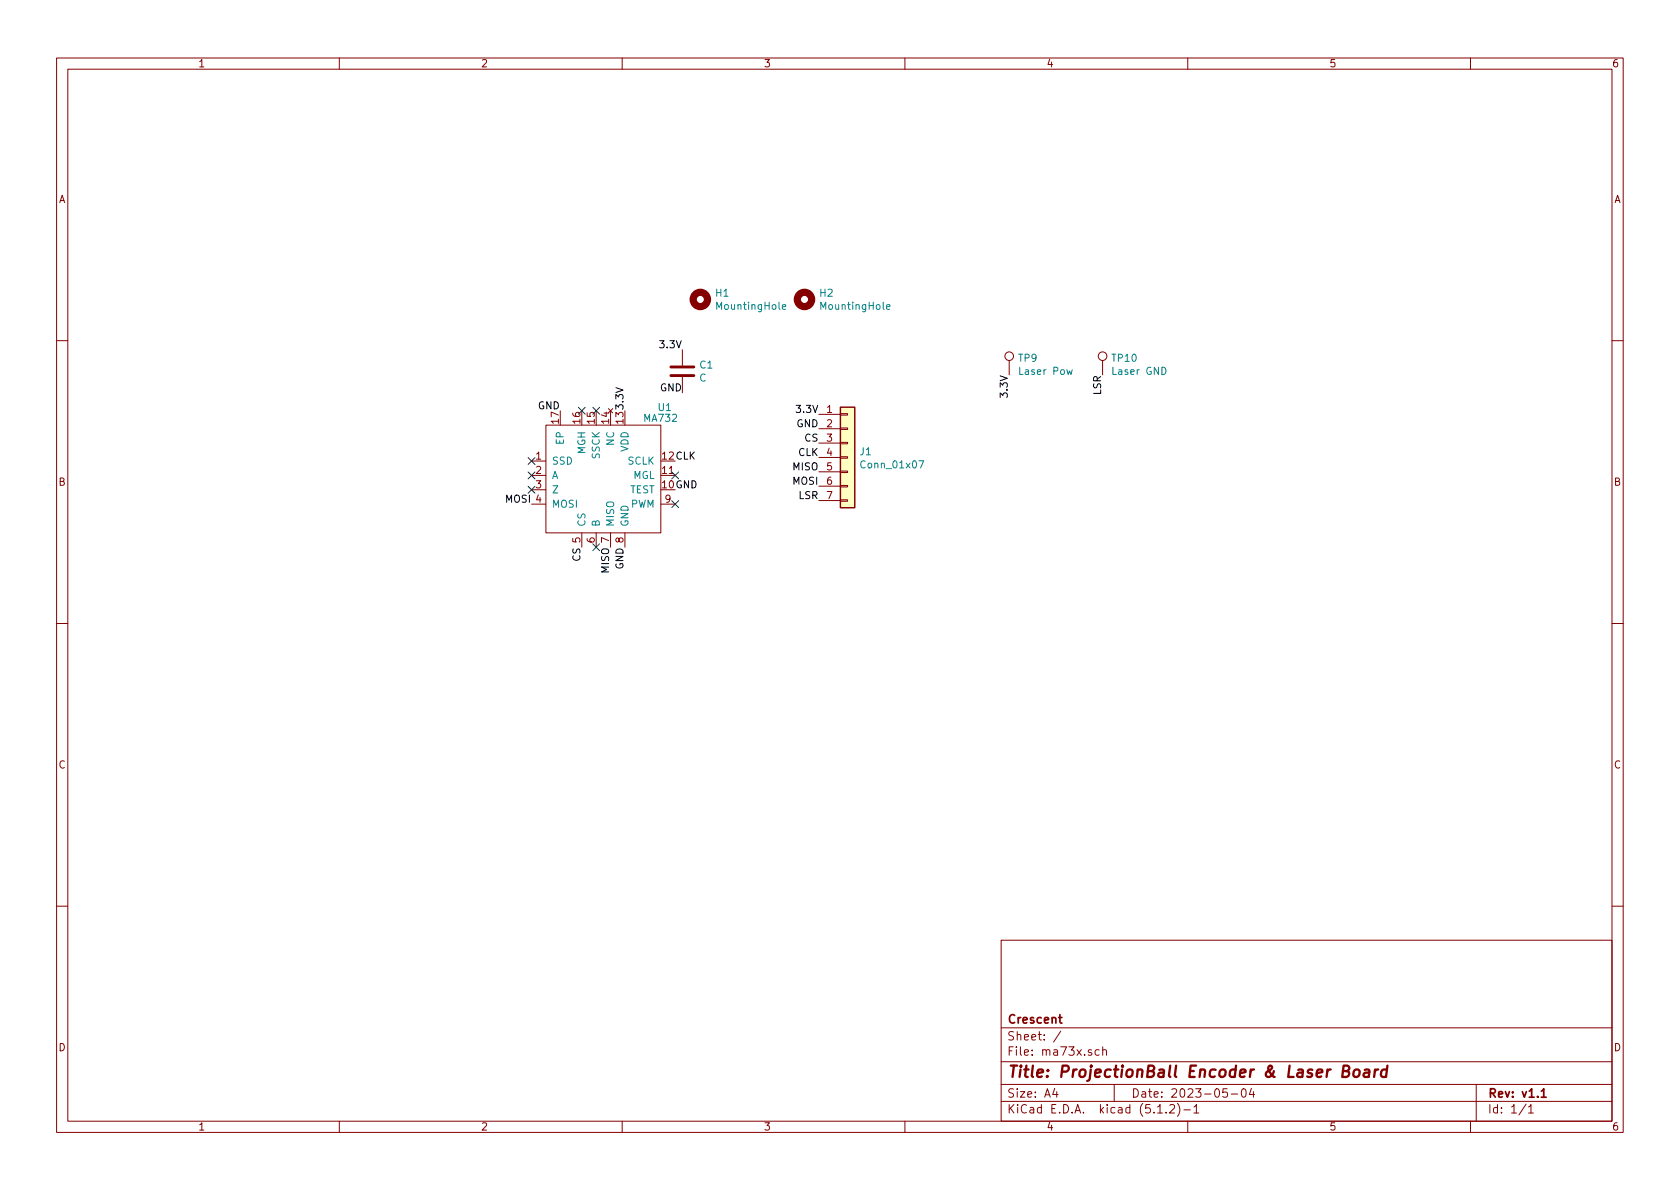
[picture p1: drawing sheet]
<svg xmlns="http://www.w3.org/2000/svg" width="297mm" height="210mm" viewBox="0 0 297 210" stroke-linecap="round" stroke-linejoin="round" font-family="sans-serif">
<g fill="none" stroke="#840000" stroke-width=".18">
<path d="M10 10.3h277v189.9h-277zM12 12.2h273v186.1h-273zM60 10.3v1.9M110 10.3v1.9M160 10.3v1.9M210 10.3v1.9M260 10.3v1.9M10 60.2h2M96.5 75.2h20.3v19h-20.3zM107.6 72.3l.7 .7M108.3 72.3l-.7 .7M120.6 61.8v2.8"/>
<path d="M120.6 66.7v2.8M144.8 73.3h3.8M144.8 75.8h3.8M144.8 78.4h3.8M148.6 78.2h1.3v.3h-1.3zM148.6 75.7h1.3v.2h-1.3zM148.6 73.1h1.3v.3h-1.3zM178.4 63.7v2.6M194.9 63.7v2.6M285 60.2h2M94 81.5h2.5M94 84.1h2.5"/>
<path d="M94 86.6h2.5M94 89.1h2.5M102.9 94.2v2.6M105.4 94.2v2.6M107.9 94.2v2.6M110.5 94.2v2.6M116.8 89.1h2.6M144.8 80.9h3.8M144.8 83.4h3.8M144.8 86h3.8M144.8 88.5h3.8M148.6 88.4h1.3v.2h-1.3z"/>
<path d="M148.6 85.8h1.3v.3h-1.3zM148.6 83.3h1.3v.3h-1.3zM148.6 80.8h1.3v.2h-1.3zM10 110.3h2M285 110.3h2M10 160.2h2M177 166.3h108v32h-108zM285 160.2h2M60 198.3v1.9M110 198.3v1.9M160 198.3v1.9M177 194.8h108"/>
<path d="M177 191.8h108M177 187.8h108M177 181.8h108M186.5 192.5l-.4 1h1M186.8 193v1M187.6 182.3l-1.3 2M194.3 185.7l-.4-.1-.3 .3 .1 .6 .2 .1 .4-.1M195 185.7a.37 .37 0 0 1 .6 .1v.8M195 185.1v1.5M197 191.8v3M204.7 196.8h.8M206.2 196.7v.1"/>
<path d="M206.8 195.5l.2-.2h.4l.2 .2 .1 .3-.1 .2-.8 .8h.9M208.2 195.1a1.71 1.71 0 0 1 0 2.3M209.3 196.3h1.2M210 198.3v1.9M211.1 195.8l.4-.5v1.5M211.1 196.8h.9M217 192.5h-.7l-.1 .7 .2-.1 .5 .1 .1 .2v.5l-.2 .1-.6-.1M217.7 193.5h1.1M219.6 192.7l.4-.2a.94 .94 0 0 1 0 1.5 .82 .82 0 0 1-.4-1.3zM221.3 192.5l-.4 1h.9M221.6 193v1M260 198.3v1.9"/>
<path d="M261 191.8v6.5M269.8 195.2l-1.2 2M270.3 195.8l.4-.5v1.5M270.3 196.8h.8"/>
<circle cx="178.4" cy="63" r=".76"/>
<circle cx="194.9" cy="63" r=".76"/>
</g>
<path d="M187.2 179.9h.6M187.4 179.4v1.3l.4 .2M272.5 193l.4-.5v1.5M272.5 194h.9" fill="none" stroke="#840000" stroke-width=".3"/>
<path d="M237.4 189.4l.9-.1a.46 .46 0 0 0 .3-.5 .46 .46 0 0 0-.4-.4h-.6l-.3 2h.8a.53 .53 0 0 0 .4-.5 .53 .53 0 0 0-.4-.5M239.5 189.3a.54 .54 0 0 1 .5-.2 .54 .54 0 0 1 .4 .4l-.1 .6a.56 .56 0 0 1-.5 .4 .56 .56 0 0 1-.5-.4zM241.3 189.2h.8l-.1 1.2M242.1 189.6l-.7 .1a.4 .4 0 0 0-.3 .3 .4 .4 0 0 0 .2 .4l.7-.1M243.1 189.1l-.1 1.3M243.7 189.1a.54 .54 0 0 0-.6 .4M245.2 189.2a.68 .68 0 0 0-1 .3l-.1 .6 .2 .2 .2 .1 .6-.1M245.3 188.4l-.2 2" fill="none" stroke="#840000" stroke-width=".41"/>
<path d="M118.6 66.4h4.1M118.6 64.9h4.1" fill="none" stroke="#840000" stroke-width=".51"/>
<g fill="none" stroke="#840000" stroke-width="1.3">
<circle cx="123.8" cy="53" r="1.27"/>
<circle cx="142.2" cy="53" r="1.27"/>
</g>
<path d="M138.3 54.3l.6-.1v-.3h-.4l-.2 .1 .1 .7h.5M156.7 54.3l.7-.1-.1-.3h-.4l-.2 .1 .1 .7h.5M188.6 65.4l.3 .8 .2-.6 .3 .6 .2-.8M162.5 81.5h.8l-.5 1.2" fill="none" stroke="#008484" stroke-width=".18"/>
<path d="M148.6 72h2.5v17.8h-2.5z" fill="#ffffc2" stroke="#ffffc2" stroke-width=".18"/>
<path d="M148.6 72h2.5v17.8h-2.5z" fill="none" stroke="#840000" stroke-width=".25"/>
<g fill="none" stroke="#000084" stroke-width=".18">
<path d="M102.3 72l1.2 1.2M103.5 72l-1.2 1.2M104.8 72l1.2 1.2M106 72l-1.2 1.2M93.4 86l1.2 1.2M93.4 83.5l1.2 1.2M93.4 80.9l1.2 1.2M94.6 80.9l-1.2 1.2M94.6 83.5l-1.2 1.2M94.6 86l-1.2 1.2M104.8 96.2l1.2 1.2M106 96.2l-1.2 1.2"/>
<path d="M118.8 83.5l1.2 1.2M118.8 88.5l1.2 1.3M120 83.5l-1.2 1.2M120 88.5l-1.2 1.3"/>
</g>
<text font-size="2.8" fill="#840000" x="178" y="190.5">Title: ProjectionBall Encoder &amp; Laser Board</text>
<g font-size="2.1" fill="#840000">
<text x="178" y="184">Sheet: /</text>
<text x="178" y="181">Crescent</text>
<text x="178" y="186.7">File: ma73x.sch</text>
<text x="178" y="196.9">KiCad E.D.A. kicad (5.1.2)-1</text>
<text x="178" y="194.1">Size: A4</text>
<text x="200" y="194.1">Date: 2023-05-04</text>
<text x="263" y="194.1">Rev: v1.1</text>
<text x="263" y="196.9">Id: 1/1</text>
</g>
<g font-size="1.8" fill="#840000">
<text x="35" y="11.9">1</text>
<text x="85" y="11.9">2</text>
<text x="135" y="11.9">3</text>
<text x="185" y="11.9">4</text>
<text x="235" y="11.9">5</text>
<text x="285" y="11.9">6</text>
<text x="10.4" y="35.9">A</text>
<text x="285.4" y="35.9">A</text>
<text x="98.8" y="74.9" transform="rotate(-90 98.8 74.9)">17</text>
<text x="102.6" y="74.9" transform="rotate(-90 102.6 74.9)">16</text>
<text x="105.2" y="74.9" transform="rotate(-90 105.2 74.9)">15</text>
<text x="107.7" y="74.9" transform="rotate(-90 107.7 74.9)">14</text>
<text x="146.2" y="73">1</text>
<text x="146.2" y="75.6">2</text>
<text x="94.8" y="81.3">1</text>
<text x="94.8" y="83.8">2</text>
<text x="117.1" y="83.8">11</text>
<text x="146.2" y="78.1">3</text>
<text x="146.2" y="80.6">4</text>
<text x="146.2" y="83.2">5</text>
<text x="10.4" y="85.9">B</text>
<text x="94.8" y="86.4">3</text>
<text x="117.6" y="88.9">9</text>
<text x="146.2" y="85.7">6</text>
<text x="146.2" y="88.3">7</text>
<text x="285.4" y="85.9">B</text>
<text x="105.2" y="96" transform="rotate(-90 105.2 96)">6</text>
<text x="10.4" y="135.9">C</text>
<text x="285.4" y="135.9">C</text>
<text x="10.4" y="185.9">D</text>
<text x="285.4" y="185.9">D</text>
<text x="35" y="199.9">1</text>
<text x="85" y="199.9">2</text>
<text x="135" y="199.9">3</text>
<text x="185" y="199.9">4</text>
<text x="235" y="199.9">5</text>
<text x="285" y="199.9">6</text>
</g>
<g font-size="1.8" fill="#008484">
<text x="126.6" y="52.5">H1</text>
<text x="145" y="52.5">H2</text>
<text x="126.9" y="54.8">MountingHole</text>
<text x="145.3" y="54.8">MountingHole</text>
<text x="123.8" y="65.2">C1</text>
<text x="180.1" y="64">TP9</text>
<text x="196.7" y="64">TP10</text>
<text x="123.6" y="67.5">C</text>
<text x="180.5" y="66.3">Laser Pow</text>
<text x="196.9" y="66.3">Laser GND</text>
<text x="114" y="74.6">MA732</text>
<text x="116.4" y="72.7">U1</text>
<text x="97.5" y="82.2">SSD</text>
<text x="99.7" y="78.6" transform="rotate(-90 99.7 78.6)">EP</text>
<text x="103.5" y="80.3" transform="rotate(-90 103.5 80.3)">MGH</text>
<text x="106" y="81.1" transform="rotate(-90 106 81.1)">SSCK</text>
<text x="108.6" y="78.8" transform="rotate(-90 108.6 78.8)">NC</text>
<text x="111" y="82.2">SCLK</text>
<text x="111.1" y="79.9" transform="rotate(-90 111.1 79.9)">VDD</text>
<text x="152.1" y="80.5">J1</text>
<text x="152.5" y="82.8">Conn_01x07</text>
<text x="97.5" y="84.7">A</text>
<text x="97.5" y="87.2">Z</text>
<text x="97.5" y="89.8">MOSI</text>
<text x="111.3" y="87.2">TEST</text>
<text x="111.5" y="89.8">PWM</text>
<text x="111.9" y="84.7">MGL</text>
<text x="103.5" y="93.2" transform="rotate(-90 103.5 93.2)">CS</text>
<text x="106" y="93.2" transform="rotate(-90 106 93.2)">B</text>
<text x="108.6" y="93.2" transform="rotate(-90 108.6 93.2)">MISO</text>
<text x="111.1" y="93.2" transform="rotate(-90 111.1 93.2)">GND</text>
</g>
<g font-size="1.8">
<text x="117" y="61.6">3.3V</text>
<text x="116.7" y="69.2">GND</text>
<text x="178.2" y="69.9" transform="rotate(-90 178.2 69.9)">3.3V</text>
<text x="194.7" y="69.8" transform="rotate(-90 194.7 69.8)">LSR</text>
<text x="95.1" y="72.4">GND</text>
<text x="110.2" y="74.9" transform="rotate(-90 110.2 74.9)">133.3V</text>
<text x="140.8" y="75.6">GND</text>
<text x="141.1" y="73">3.3V</text>
<text x="117.1" y="81.3">12CLK</text>
<text x="140.3" y="83.2">MISO</text>
<text x="141.1" y="80.6">CLK</text>
<text x="142.3" y="78.1">CS</text>
<text x="89.5" y="88.9">MOSI 4</text>
<text x="117.1" y="86.4">10GND</text>
<text x="140.3" y="85.7">MOSI</text>
<text x="141.2" y="88.3">LSR</text>
<text x="102.6" y="99.2" transform="rotate(-90 102.6 99.2)">CS 5</text>
<text x="107.7" y="101.3" transform="rotate(-90 107.7 101.3)">MISO 7</text>
<text x="110.2" y="100.7" transform="rotate(-90 110.2 100.7)">GND 8</text>
</g>
</svg>
